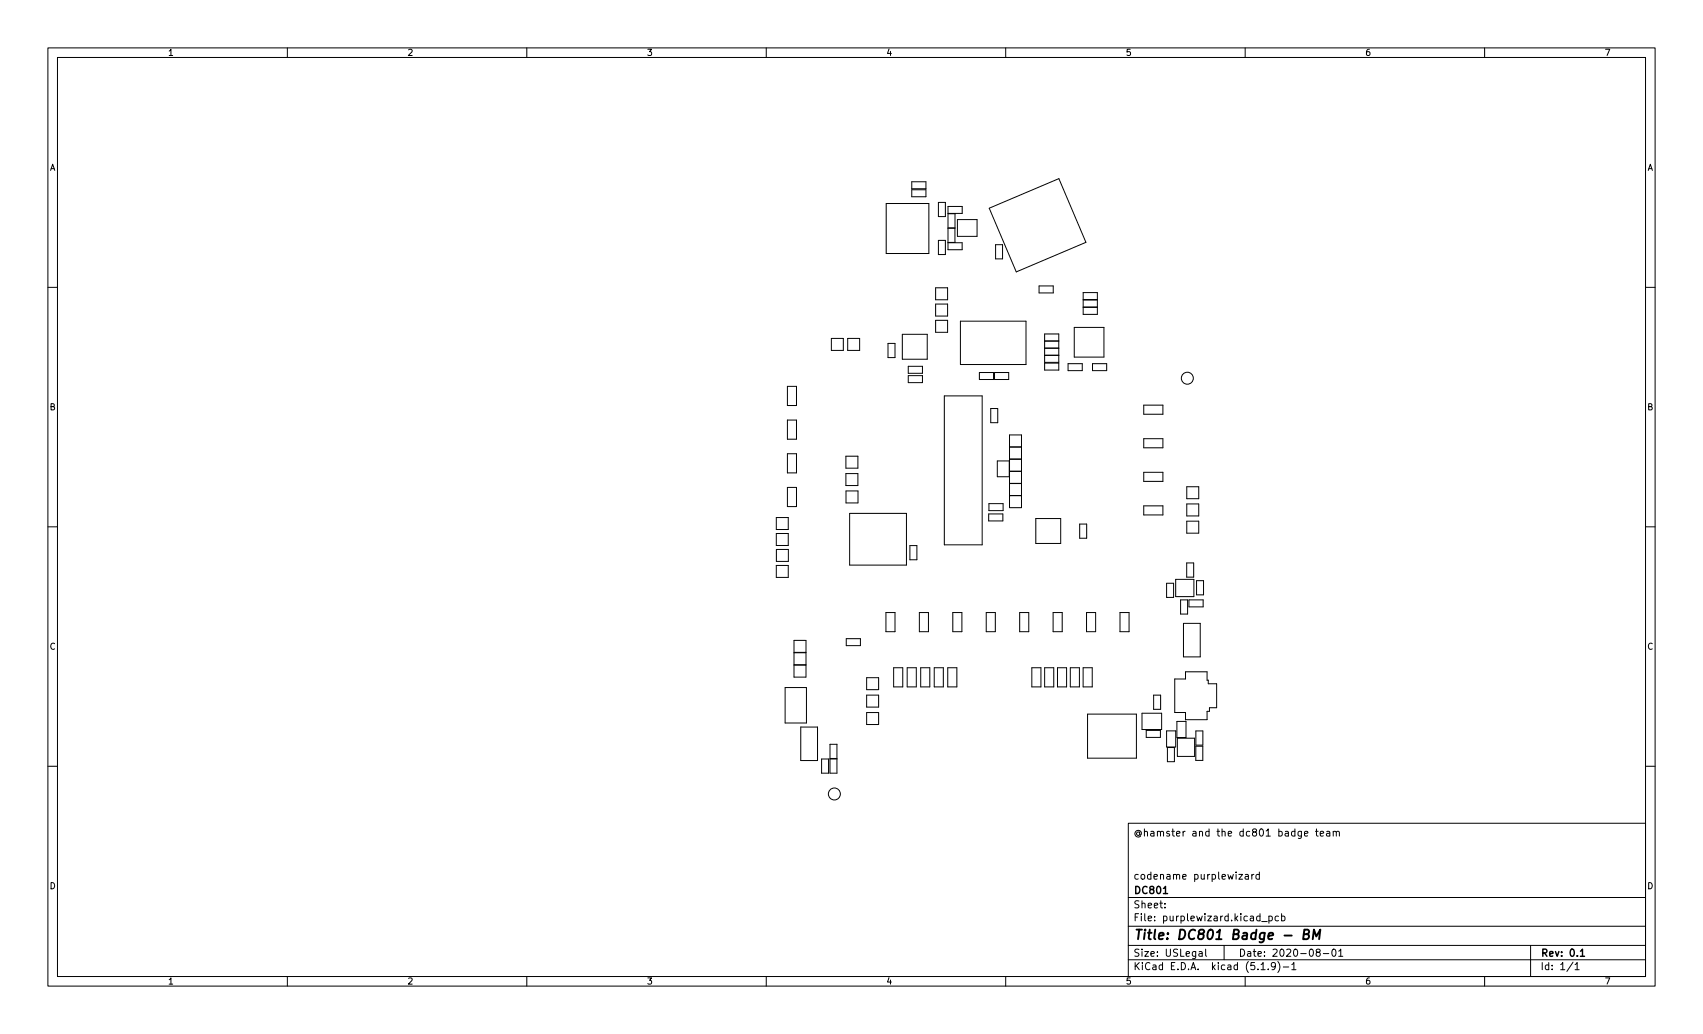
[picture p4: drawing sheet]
<svg xmlns="http://www.w3.org/2000/svg" width="356mm" height="216mm" viewBox="0 0 356 216" stroke-linecap="round" stroke-linejoin="round" font-family="sans-serif">
<g fill="none" stroke="#000" stroke-width=".21">
<path d="M10 10h335.6v195.9h-335.6zM12 12h331.6v191.9h-331.6zM60 10v2M110 10v2M160 10v2M210 10v2M260 10v2M310 10v2M190.4 39.6h2.9v1.5h-2.9zM190.4 38h2.9v1.4h-2.9zM10 60h2M185 42.5h9v10.4h-9z"/>
<path d="M195.9 42.3h1.5v2.9h-1.5zM195.9 50.2h1.5v3h-1.5zM197.9 47.7h1.5v2.9h-1.5zM197.9 50.7h3v1.4h-3zM198 43.1h2.9v1.5h-2.9zM198 44.6h1.4v3h-1.4zM199.9 45.9h4.1v3.5h-4.1zM206.6 43.5l14.5-6.2 5.6 13.3-14.5 6.2zM207.9 51.1h1.4v3h-1.4zM217 59.7h2.9v1.5h-2.9zM343.6 60h2M173.6 70.7h2.5v2.5h-2.5z"/>
<path d="M177 70.7h2.5v2.5h-2.5zM185.4 71.7h1.5v3h-1.5zM188.4 69.8h5.2v5.2h-5.2zM189.7 78.4h2.9v1.5h-2.9zM189.7 76.5h2.9v1.4h-2.9zM195.4 63.5h2.5v2.5h-2.5zM195.4 60.1h2.5v2.5h-2.5zM195.4 66.9h2.5v2.5h-2.5zM200.5 67.1h13.7v9h-13.7zM204.5 77.8h3v1.4h-3zM207.7 77.8h2.9v1.4h-2.9zM218.1 69.7h3v6h-3z"/>
<path d="M218.1 75.8h3v1.5h-3zM218.1 71.2h3M218.1 72.7h3M218.1 74.2h3M223 75.9h3v1.5h-3zM224.3 68.4h6.2v6.2h-6.2zM226.2 62.6h2.9v1.5h-2.9zM226.2 61.1h2.9v1.5h-2.9zM226.2 64.2h2.9v1.4h-2.9zM228.1 75.9h3v1.5h-3zM164.4 87.7h1.9v4h-1.9zM164.4 80.7h1.9v4h-1.9z"/>
<path d="M164.4 94.7h1.9v4h-1.9zM176.6 95.3h2.5v2.5h-2.5zM176.6 98.9h2.5v2.5h-2.5zM197.2 82.7h7.9v31.1h-7.9zM206.9 85.3h1.4v3h-1.4zM208.2 96.2h2.5v3.3h-2.5zM210.8 93.3h2.5M210.8 90.8h2.5v15.2h-2.5zM210.8 98.4h2.5M210.8 95.9h2.5M238.8 84.6h4v1.9h-4zM238.8 91.6h4v1.9h-4z"/>
<path d="M238.8 98.6h4v1.9h-4zM10 110h2M162.1 111.4h2.5v2.5h-2.5zM162.1 108.1h2.5v2.5h-2.5zM162.1 118.1h2.5v2.5h-2.5zM162.1 114.7h2.5v2.5h-2.5zM164.4 101.8h1.9v4h-1.9zM176.7 102.5h2.5v2.5h-2.5zM177.4 107.2h11.9v10.8h-11.9zM190 113.9h1.5v3h-1.5zM206.4 107.3h3v1.5h-3zM206.5 105.2h3v1.4h-3z"/>
<path d="M210.8 103.5h2.5M210.8 101h2.5M210.8 100.9h2.5M216.3 108.3h5.2v5.2h-5.2zM225.4 109.4h1.5v3h-1.5zM238.8 105.6h4v1.9h-4zM247.8 117.5h1.5v3h-1.5zM247.8 101.6h2.5v2.5h-2.5zM247.8 105.2h2.5v2.5h-2.5zM247.8 108.8h2.5v2.5h-2.5zM343.6 110h2M165.8 138.9h2.5v2.5h-2.5z"/>
<path d="M165.8 133.7h2.5v2.5h-2.5zM165.8 136.3h2.5v2.5h-2.5zM176.7 133.4h3v1.4h-3zM185 127.9h1.9v4h-1.9zM186.6 139.4h1.9v4h-1.9zM189.4 139.4h1.9v4h-1.9zM192 127.9h1.9v4h-1.9zM192.3 139.4h1.9v4h-1.9zM195.1 139.4h1.9v4h-1.9zM197.9 139.4h1.9v4h-1.9zM199 127.9h1.9v4h-1.9zM205.9 127.9h1.9v4h-1.9z"/>
<path d="M212.9 127.9h1.9v4h-1.9zM215.5 139.4h1.9v4h-1.9zM218.1 139.4h1.9v4h-1.9zM219.9 127.9h1.9v4h-1.9zM220.8 139.4h1.9v4h-1.9zM223.5 139.4h1.9v4h-1.9zM226.2 139.4h1.9v4h-1.9zM226.9 127.9h1.9v4h-1.9zM233.9 127.9h1.9v4h-1.9zM243.6 121.8h1.5v2.9h-1.5zM245.5 121h3.8v3.6h-3.8zM246.5 125.3h1.5v2.9h-1.5z"/>
<path d="M247.1 130.2h3.5v7h-3.5zM248.3 125.3h2.9v1.4h-2.9zM249.8 121.2h1.5v3h-1.5zM10 160h2M163.9 143.6h4.5v7.4h-4.5zM167.2 151.8h3.5v7h-3.5zM171.6 158.5h1.4v2.9h-1.4zM173.3 158.5h1.5v2.9h-1.5zM173.3 155.4h1.5v3h-1.5zM181 145.1h2.5v2.5h-2.5zM181 148.8h2.5v2.5h-2.5zM181 141.5h2.5v2.5h-2.5z"/>
<path d="M227.1 149.1h10.2v9.2h-10.2zM238.5 148.9h4.1v3.4h-4.1zM239.3 152.5h3v1.5h-3zM240.9 145.1h1.4v3h-1.4zM243.6 152.6h1.9v3.4h-1.9zM243.8 156.1h1.4v2.9h-1.4zM245.3 141.8h2.2v-1.5h4.5v1.7h.3v.8h1.7v5h-1.5v.7h-.5v1.8h-4.5v-1.5h-2.2zM245.7 150.6h1.9v3.4h-1.9zM245.8 154.1h3.6v3.8h-3.6zM249.7 155.8h1.5v3h-1.5zM249.7 152.6h1.5v3h-1.5zM343.6 160h2"/>
<path d="M235.6 171.9h108v32h-108zM272.4 174.1l.7-.2-.1-.3h-.4l-.2 .2 .1 .7h.5M274.7 173.6h.5M274.9 173.1v1.3l.3 .2M275.7 174.1l.7-.2-.1-.3h-.4l-.2 .2v.7h.6M277 173.6h.6l.1 1M277.7 173.9l-.5 .1-.2 .2 .2 .4 .5-.1M278.4 173.7l.2-.1h.4v1M278.4 173.6v1M279 173.8l.2-.2h.4l.1 1M235.6 197.4h108M235.6 193.4h108"/>
<path d="M235.6 187.4h108M243.2 189.4v.2M243.2 188.7v.1M250.4 198.7h.6v1M251 199l-.5 .1-.2 .2 .2 .4 .5-.1M251.7 198.2v1.3l.3 .2M255.6 197.4v3M258.7 182.6h.8l-.8 1h.8M260 182.6h.6l.1 1M260.7 182.9l-.5 .1-.2 .2 .2 .4 .5-.1M261.4 182.6v1M261.8 182.6l-.4 .3"/>
<path d="M263 182.6h-.5l-.3 .3 .2 .6h.6M263 182.1v1.5M263.5 192.4h1.1M265 191.4l.4-.1 .3 .3-.2 .6h-.5M265 191.3v1.5M267 191.4l-.5-.1-.3 .3 .2 .6h.6M267.6 191.4l.4-.1 .3 .3-.1 .6h-.6M267.6 190.8v1.5M275.1 198.8l-.3-.3 .1-.2 .2-.1h.4l.2 .3-.1 .2-.6 .2-.2 .2 .1 .4 .2 .2h.3l.3-.3v-.3l-.3-.3M276.3 199.1h1.2M278.3 198.2h.2a.8 .8 0 0 1 .5 .7 .8 .8 0 0 1-.5 .8 1 1 0 0 1-.2-1.5zM279.5 198.6l.5-.4v1.5"/>
<path d="M279.5 199.7h.9M319.6 197.4v6.5M60 203.9v2M110 203.9v2M160 203.9v2M210 203.9v2M235.6 200.4h108M260 203.9v2M263.3 201.4l.4-.4v1.5M263.3 202.5h.9M264.8 202.3v.2M266.3 201.6l-.3 .3-.4-.1-.1-.2 .1-.6h.4l.2 .1a.99 .99 0 0 1-.3 1.4h-.3"/>
<path d="M266.8 200.8a1.72 1.72 0 0 1 0 2.2M268 201.9h1.1M269.7 201.4l.5-.4v1.5M269.7 202.5h.9M310 203.9v2M328.5 200.9l-1.3 1.9M328.9 201.4l.4-.4v1.5M328.9 202.5h.8"/>
<circle cx="247.9" cy="79" r="1.25"/>
<circle cx="174.2" cy="165.8" r="1.25"/>
</g>
<path d="M242.9 186.6h.9M330 198.6l.4-.4v1.5M330 199.7h.9" fill="none" stroke="#000" stroke-width=".3"/>
<path d="M272.2 195.1l.9-.1 .2-.3-.1-.5-.8-.1-.3 2h.8l.3-.2a.53 .53 0 0 0 0-.7l-.3-.1M274.1 196.1l.3-2 .4 1.4 .9-1.4-.3 2" fill="none" stroke="#000" stroke-width=".4"/>
<circle cx="247.5" cy="150.3" r=".03" fill="#000" stroke="#000" stroke-width=".21"/>
<text font-size="2.8" x="236.6" y="196.2">Title: DC801 Badge - BM</text>
<g font-size="2.1">
<text x="236.6" y="174.6">@hamster and the dc801 badge team</text>
<text x="236.6" y="183.6">codename purplewizard</text>
<text x="236.6" y="189.7">Sheet:</text>
<text x="236.6" y="186.7">DC801</text>
<text x="236.6" y="192.4">File: purplewizard.kicad_pcb</text>
<text x="236.6" y="202.5">KiCad E.D.A. kicad (5.1.9)-1</text>
<text x="236.6" y="199.7">Size: USLegal</text>
<text x="258.6" y="199.7">Date: 2020-08-01</text>
<text x="321.6" y="199.7">Rev: 0.1</text>
<text x="321.6" y="202.5">Id: 1/1</text>
</g>
<g font-size="1.8">
<text x="35" y="11.6">1</text>
<text x="85" y="11.6">2</text>
<text x="135" y="11.6">3</text>
<text x="185" y="11.6">4</text>
<text x="235" y="11.6">5</text>
<text x="285" y="11.6">6</text>
<text x="335" y="11.6">7</text>
<text x="10.3" y="35.6">A</text>
<text x="343.9" y="35.6">A</text>
<text x="10.3" y="85.7">B</text>
<text x="343.9" y="85.7">B</text>
<text x="10.3" y="135.6">C</text>
<text x="343.9" y="135.6">C</text>
<text x="10.3" y="185.7">D</text>
<text x="343.9" y="185.7">D</text>
<text x="35" y="205.6">1</text>
<text x="85" y="205.6">2</text>
<text x="135" y="205.6">3</text>
<text x="185" y="205.6">4</text>
<text x="235" y="205.6">5</text>
<text x="285" y="205.6">6</text>
<text x="335" y="205.6">7</text>
</g>
</svg>
